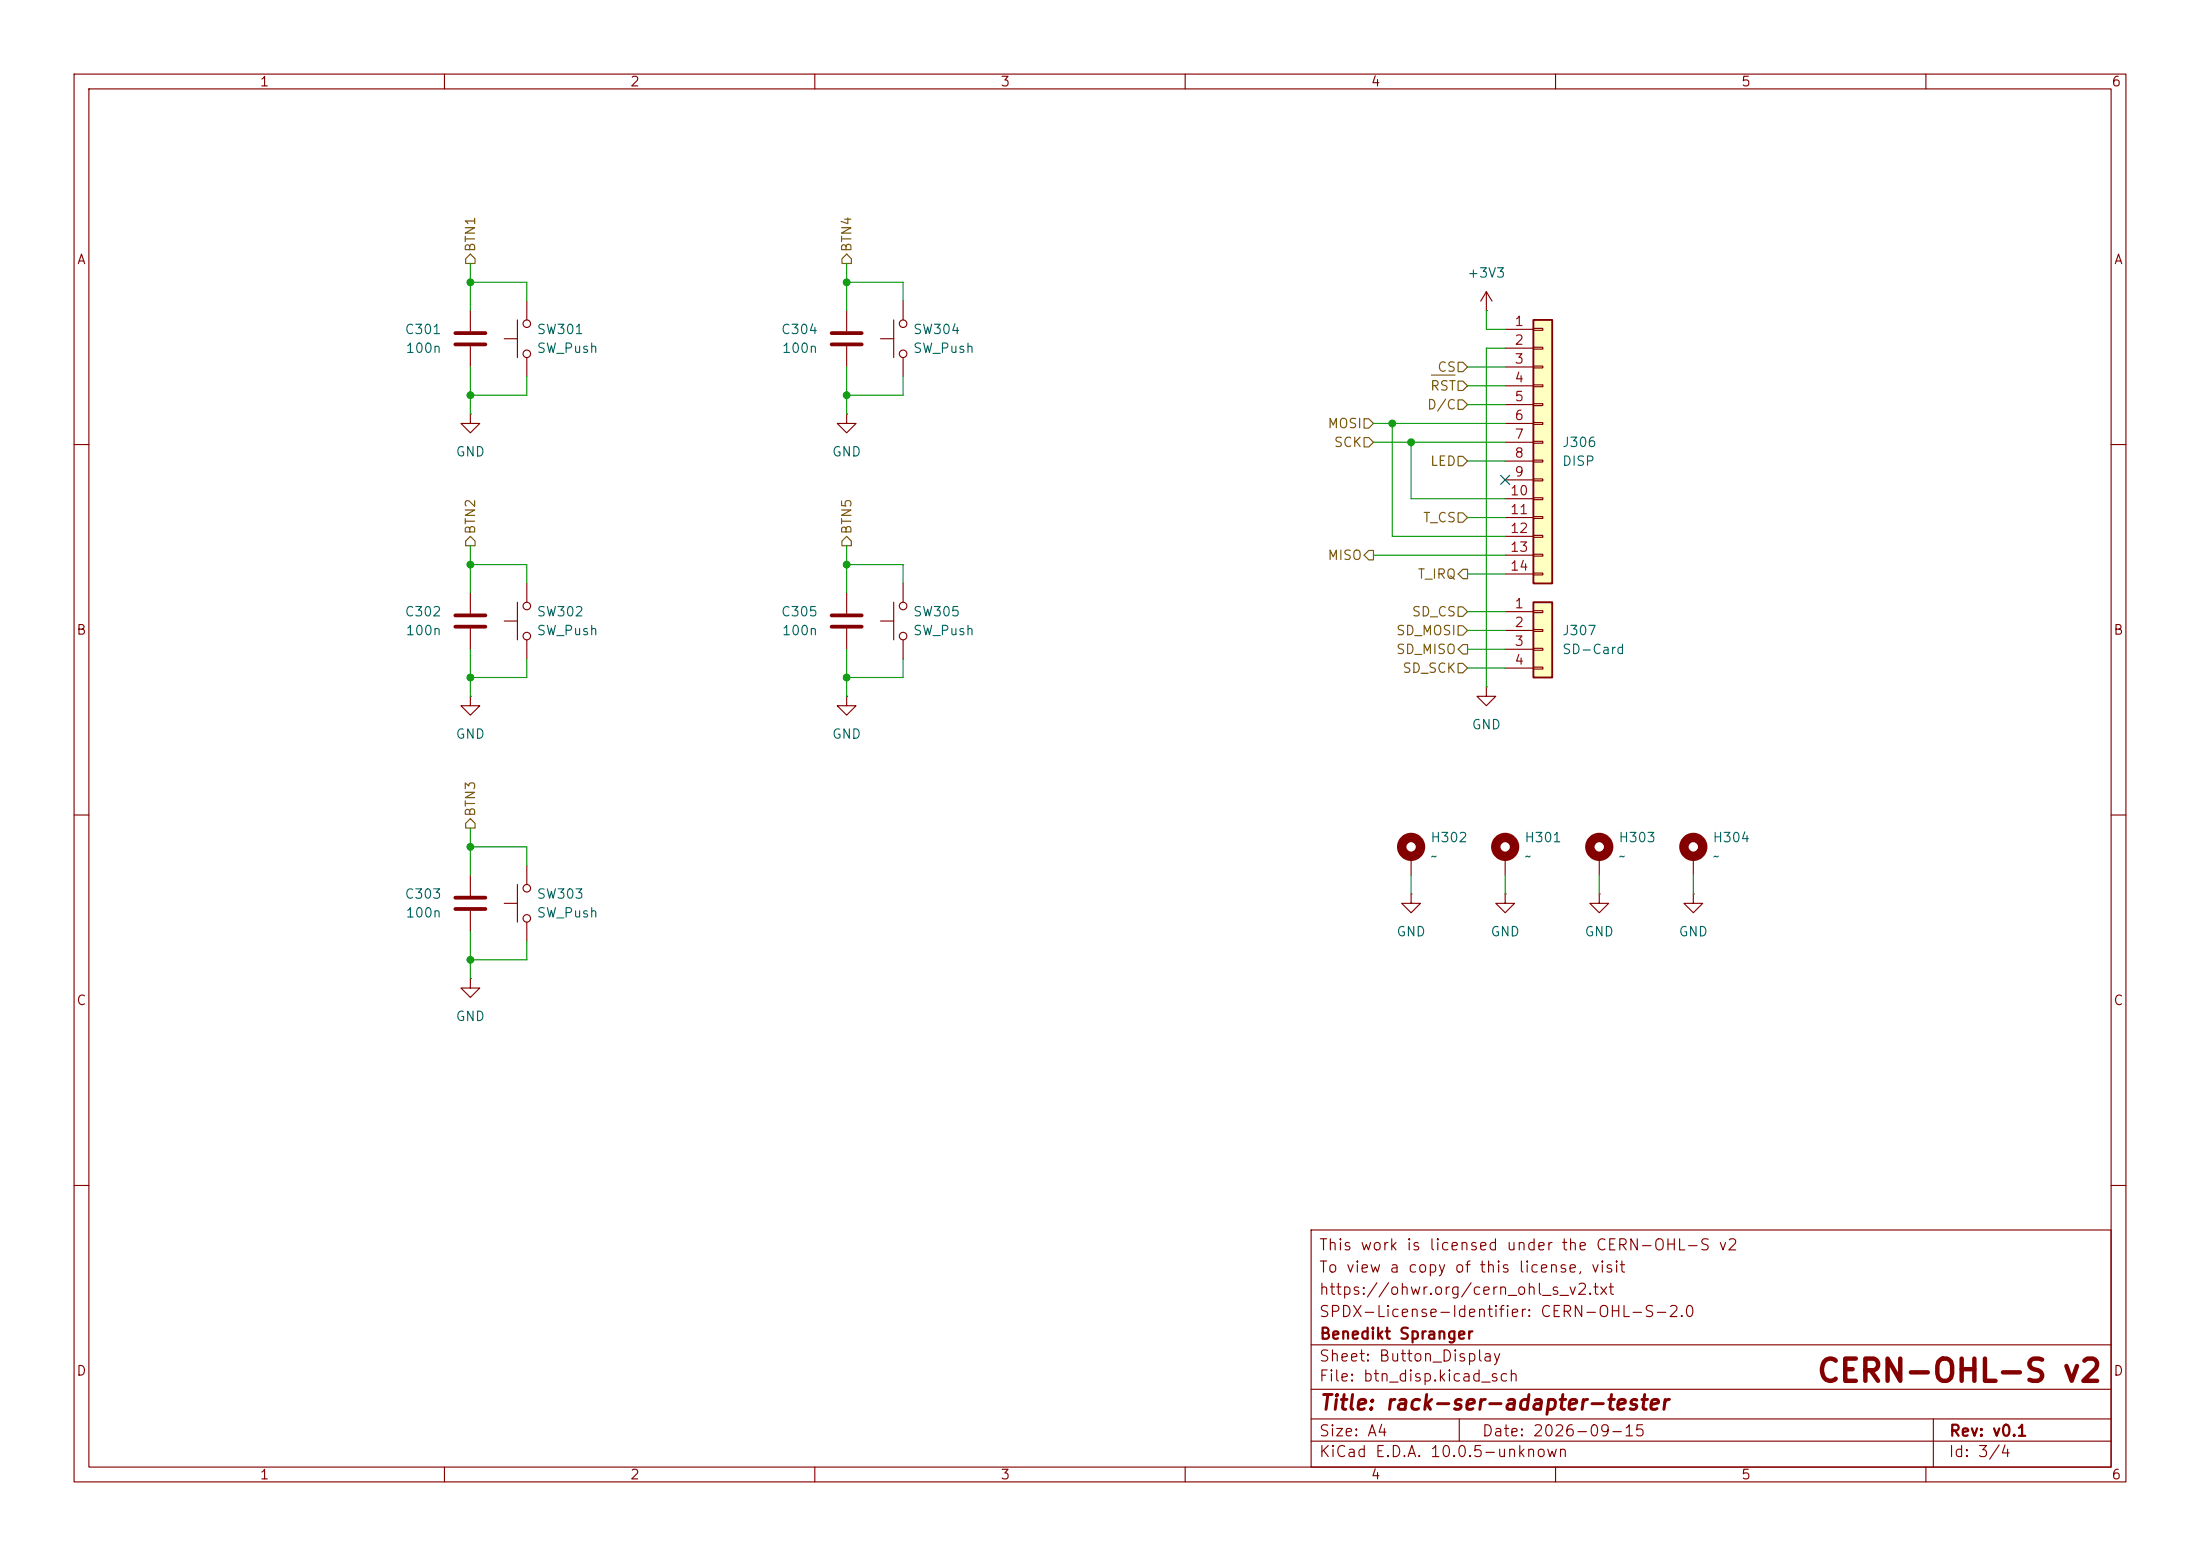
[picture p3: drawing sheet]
<svg xmlns="http://www.w3.org/2000/svg" width="297mm" height="210mm" viewBox="0 0 297 210" stroke-linecap="round" stroke-linejoin="round" font-family="sans-serif">
<g fill="none" stroke="#840000" stroke-width=".15">
<path d="M10 10h277v190h-277zM12 12h273v186h-273zM60 10v2M110 10v2M160 10v2M210 10v2M260 10v2M10 60h2M285 60h2M10 110h2M285 110h2M10 160h2"/>
<path d="M177 166h108v32h-108zM285 160h2M60 198v2M110 198v2M160 198v2M177 194.5h108M177 191.5h108M177 187.5h108M177 181.5h108M197 191.5v3M210 198v2M260 198v2"/>
<path d="M261 191.5v6.5"/>
</g>
<path d="M207 43.2h2.5v35.5h-2.5z" fill="#ffffc2"/>
<path d="M207 43.2h2.5v35.5h-2.5z" fill="none" stroke="#840000" stroke-width=".25"/>
<g fill="none" stroke="#840000" stroke-width=".15">
<path d="M200.7 39.4l-.8 1.2M200.7 39.4l.7 1.2M200.7 39.4v2.5M200.7 41.9h.1M203.2 44.5h3.8M203.2 47h3.8M203.2 49.5h3.8M203.2 52.1h3.8M203.2 54.6h3.8M203.2 57.2h3.8M203.2 59.7h3.8M207 44.3h1.3v.3h-1.3z"/>
<path d="M207 46.9h1.3v.2h-1.3zM207 49.4h1.3v.3h-1.3zM207 51.9h1.3v.3h-1.3zM207 54.5h1.3v.2h-1.3zM207 57h1.3v.3h-1.3zM207 59.6h1.3v.2h-1.3zM203.2 62.2h3.8M203.2 64.8h3.8M203.2 67.3h3.8M203.2 69.9h3.8M203.2 72.4h3.8M203.2 74.9h3.8"/>
<path d="M203.2 77.5h3.8M207 62.1h1.3v.3h-1.3zM207 64.6h1.3v.3h-1.3zM207 67.2h1.3v.2h-1.3zM207 69.7h1.3v.3h-1.3zM207 72.3h1.3v.2h-1.3zM207 74.8h1.3v.3h-1.3zM207 77.3h1.3v.3h-1.3zM200.7 92.7v1.3h1.2l-1.2 1.3-1.3-1.3h1.3M200.7 92.7h.1"/>
</g>
<path d="M207 81.3h2.5v10.1h-2.5z" fill="#ffffc2"/>
<path d="M207 81.3h2.5v10.1h-2.5z" fill="none" stroke="#840000" stroke-width=".25"/>
<g fill="none" stroke="#840000" stroke-width=".15">
<path d="M63.5 55.9v1.3h1.3l-1.3 1.2-1.3-1.2h1.3M63.5 55.9h.1M63.5 41.9v2.8M63.5 46.7v2.8M68.1 45.7h1.7M69.8 43.2v5.1M71.1 40.6v2.6M71.1 48.3v2.5M114.3 55.9v1.3h1.3l-1.3 1.2-1.3-1.2h1.3M114.3 55.9h.1M114.3 41.9v2.8M114.3 46.7v2.8"/>
<path d="M118.9 45.7h1.7M120.6 43.2v5.1M121.9 40.6v2.6M121.9 48.3v2.5M71.1 78.7v2.6M121.9 78.7v2.6M63.5 94v1.3h1.3l-1.3 1.2-1.3-1.2h1.3M63.5 94h.1M63.5 80v2.8M63.5 84.8v2.8M68.1 83.8h1.7M69.8 81.3v5.1"/>
<path d="M71.1 86.4v2.5M114.3 94v1.3h1.3l-1.3 1.2-1.3-1.2h1.3M114.3 94h.1M114.3 80v2.8M114.3 84.8v2.8M118.9 83.8h1.7M120.6 81.3v5.1M121.9 86.4v2.5M203.2 82.6h3.8M203.2 85.1h3.8M203.2 87.6h3.8M203.2 90.2h3.8"/>
<path d="M207 82.4h1.3v.3h-1.3zM207 85h1.3v.2h-1.3zM207 87.5h1.3v.3h-1.3zM207 90h1.3v.3h-1.3zM63.5 118.1v2.8M69.8 119.4v5.1M71.1 116.8v2.6M190.5 115.6v2.5M203.2 115.6v2.5M215.9 115.6v2.5M228.6 115.6v2.5M63.5 132.1v1.3h1.3l-1.3 1.2-1.3-1.2h1.3"/>
<path d="M63.5 132.1h.1M63.5 122.9v2.8M68.1 121.9h1.7M71.1 124.5v2.5M190.5 120.7v1.2h1.3l-1.3 1.3-1.3-1.3h1.3M190.5 120.7h.1M203.2 120.7v1.2h1.3l-1.3 1.3-1.3-1.3h1.3M203.2 120.7h.1M215.9 120.7v1.2h1.3l-1.3 1.3-1.3-1.3h1.3M215.9 120.7h.1M228.6 120.7v1.2h1.3l-1.3 1.3-1.3-1.3h1.3M228.6 120.7h.1"/>
<circle cx="71.1" cy="47.8" r=".51"/>
<circle cx="71.1" cy="43.7" r=".51"/>
<circle cx="121.9" cy="43.7" r=".51"/>
<circle cx="121.9" cy="47.8" r=".51"/>
<circle cx="71.1" cy="85.9" r=".51"/>
<circle cx="71.1" cy="81.8" r=".51"/>
<circle cx="121.9" cy="85.9" r=".51"/>
<circle cx="121.9" cy="81.8" r=".51"/>
<circle cx="71.1" cy="119.9" r=".51"/>
<circle cx="71.1" cy="124" r=".51"/>
</g>
<path d="M61.5 45h4M61.5 46.5h4M112.3 45h4M112.3 46.5h4M61.5 83.1h4M61.5 84.6h4M112.3 83.1h4M112.3 84.6h4M61.5 121.2h4M61.5 122.7h4" fill="none" stroke="#840000" stroke-width=".51"/>
<g fill="none" stroke="#840000" stroke-width="1.3">
<circle cx="190.5" cy="114.3" r="1.27"/>
<circle cx="203.2" cy="114.3" r="1.27"/>
<circle cx="215.9" cy="114.3" r="1.27"/>
<circle cx="228.6" cy="114.3" r="1.27"/>
</g>
<g fill="none" stroke="#725600" stroke-width=".15">
<path d="M63.5 34.3l.6 .6v.7h-1.2v-.7zM113.7 34.9l.6-.6 .6 .6v.7h-1.2zM184.1 56.5h.7l.6 .7-.6 .6h-.7zM184.1 59.1h.7l.6 .6-.6 .6h-.7zM193.2 50.6h3.2M196.8 54h.7l.6 .6-.6 .6h-.7zM196.8 48.9h.7l.6 .6-.6 .7h-.7zM196.8 51.4h.7l.6 .7-.6 .6h-.7zM63.5 72.4l.6 .6v.7h-1.2v-.7zM114.3 72.4l.6 .6v.7h-1.2v-.7zM184.8 74.3h.6v1.3h-.6l-.7-.7zM196.8 69.2h.7l.6 .7-.6 .6h-.7z"/>
<path d="M196.8 61.6h.7l.6 .6-.6 .7h-.7zM197.5 76.8h.6v1.3h-.6l-.7-.6zM196.8 81.9h.7l.6 .7-.6 .6h-.7zM196.8 84.5h.7l.6 .6-.6 .6h-.7zM196.8 89.5h.7l.6 .7-.6 .6h-.7zM197.5 87h.6v1.3h-.6l-.7-.7zM63.5 110.5l.6 .6v.7h-1.2v-.7z"/>
</g>
<g fill="none" stroke="#009600" stroke-width=".15">
<path d="M63.5 38.1h7.6v2.5M63.5 35.6v6.3M114.3 38.1h7.6v2.5M114.3 35.6v6.3M63.5 49.5v6.4M71.1 50.8v2.5h-7.6M114.3 49.5v6.4M121.9 50.8v2.5h-7.6M185.4 57.2h17.8M185.4 59.7h17.8M188 57.2v15.2h15.2M190.5 59.7v7.6h12.7"/>
<path d="M198.1 49.5h5.1M198.1 54.6h5.1M198.1 52.1h5.1M200.7 41.9v2.6h2.5M203.2 47h-2.5v45.7M63.5 76.2h7.6v2.5M63.5 73.7v6.3M114.3 76.2h7.6v2.5M114.3 73.7v6.3M185.4 74.9h17.8M198.1 69.9h5.1M198.1 77.5h5.1"/>
<path d="M198.1 62.2h5.1M63.5 87.6v6.4M71.1 88.9v2.5h-7.6M114.3 87.6v6.4M121.9 88.9v2.5h-7.6M198.1 90.2h5.1M198.1 82.6h5.1M198.1 87.6h5.1M198.1 85.1h5.1M63.5 114.3h7.6v2.5M63.5 111.8v6.3M190.5 118.1v2.6"/>
<path d="M203.2 118.1v2.6M215.9 118.1v2.6M228.6 118.1v2.6M63.5 125.7v6.4M71.1 127v2.5h-7.6"/>
</g>
<path d="M202.6 64.2l1.2 1.2M203.8 64.2l-1.2 1.2" fill="none" stroke="#000084" stroke-width=".15"/>
<g fill="#009600" stroke="#009600" stroke-width=".14">
<circle cx="114.3" cy="91.4" r=".46"/>
<circle cx="63.5" cy="129.5" r=".46"/>
<circle cx="63.5" cy="91.4" r=".46"/>
<circle cx="63.5" cy="114.3" r=".46"/>
<circle cx="114.3" cy="53.3" r=".46"/>
<circle cx="114.3" cy="76.2" r=".46"/>
<circle cx="188" cy="57.2" r=".46"/>
<circle cx="63.5" cy="53.3" r=".46"/>
<circle cx="63.5" cy="38.1" r=".46"/>
<circle cx="114.3" cy="38.1" r=".46"/>
<circle cx="63.5" cy="76.2" r=".46"/>
<circle cx="190.5" cy="59.7" r=".46"/>
</g>
<text font-size="3" fill="#840000" x="245.1" y="187.3">CERN-OHL-S v2</text>
<text font-size="2" fill="#840000" x="178" y="190.8">Title: rack-ser-adapter-tester</text>
<g font-size="1.5" fill="#840000">
<text x="178" y="172.1">To view a copy of this license, visit</text>
<text x="178" y="169.1">This work is licensed under the CERN-OHL-S v2</text>
<text x="178" y="178.1">SPDX-License-Identifier: CERN-OHL-S-2.0</text>
<text x="178" y="175.1">https://ohwr.org/cern_ohl_s_v2.txt</text>
<text x="178" y="184.1">Sheet: Button_Display</text>
<text x="178" y="181.1">Benedikt Spranger</text>
<text x="178" y="186.8">File: btn_disp.kicad_sch</text>
<text x="178" y="197">KiCad E.D.A. 10.0.5-unknown</text>
<text x="178" y="194.2">Size: A4</text>
<text x="200" y="194.2">Date: 2026-09-15</text>
<text x="263" y="197">Id: 3/4</text>
<text x="263" y="194.2">Rev: v0.1</text>
</g>
<g font-size="1.3" fill="#840000">
<text x="35" y="12">1</text>
<text x="85" y="12">2</text>
<text x="135" y="12">3</text>
<text x="185" y="12">4</text>
<text x="235" y="12">5</text>
<text x="285" y="12">6</text>
<text x="10.3" y="36">A</text>
<text x="285.3" y="36">A</text>
<text x="10.2" y="86">B</text>
<text x="285.2" y="86">B</text>
<text x="10.2" y="136">C</text>
<text x="285.2" y="136">C</text>
<text x="10.2" y="186">D</text>
<text x="285.2" y="186">D</text>
<text x="35" y="200">1</text>
<text x="85" y="200">2</text>
<text x="135" y="200">3</text>
<text x="185" y="200">4</text>
<text x="235" y="200">5</text>
<text x="285" y="200">6</text>
</g>
<g font-size="1.3" fill="#725600">
<text x="64.5" y="34.1" transform="rotate(-90 64.5 34.1)">BTN1</text>
<text x="115.3" y="34.1" transform="rotate(-90 115.3 34.1)">BTN4</text>
<text x="193" y="53">RST</text>
<text x="194" y="50.5">CS</text>
<text x="179.1" y="58.1">MOSI</text>
<text x="192.6" y="55.6">D/C</text>
<text x="180" y="60.7">SCK</text>
<text x="193" y="63.2">LED</text>
<text x="192" y="70.8">T_CS</text>
<text x="64.5" y="72.2" transform="rotate(-90 64.5 72.2)">BTN2</text>
<text x="115.3" y="72.2" transform="rotate(-90 115.3 72.2)">BTN5</text>
<text x="179.1" y="75.9">MISO</text>
<text x="190.5" y="83.5">SD_CS</text>
<text x="191.3" y="78.4">T_IRQ</text>
<text x="188.4" y="88.6">SD_MISO</text>
<text x="188.4" y="86.1">SD_MOSI</text>
<text x="189.2" y="91.1">SD_SCK</text>
<text x="64.5" y="110.3" transform="rotate(-90 64.5 110.3)">BTN3</text>
</g>
<g font-size="1.3" fill="#006464">
<text x="198" y="37.8">+3V3</text>
<text x="54.6" y="45.4">C301</text>
<text x="54.7" y="48">100n</text>
<text x="72.4" y="45.4">SW301</text>
<text x="72.4" y="48">SW_Push</text>
<text x="105.4" y="45.4">C304</text>
<text x="105.5" y="48">100n</text>
<text x="123.2" y="45.4">SW304</text>
<text x="123.2" y="48">SW_Push</text>
<text x="61.4" y="61.9">GND</text>
<text x="112.2" y="61.9">GND</text>
<text x="210.8" y="60.7">J306</text>
<text x="210.8" y="63.2">DISP</text>
<text x="54.6" y="83.5">C302</text>
<text x="72.4" y="83.5">SW302</text>
<text x="105.4" y="83.5">C305</text>
<text x="123.2" y="83.5">SW305</text>
<text x="54.7" y="86.1">100n</text>
<text x="72.4" y="86.1">SW_Push</text>
<text x="105.5" y="86.1">100n</text>
<text x="123.2" y="86.1">SW_Push</text>
<text x="210.8" y="86.1">J307</text>
<text x="210.8" y="88.6">SD-Card</text>
<text x="61.4" y="100">GND</text>
<text x="112.2" y="100">GND</text>
<text x="198.6" y="98.8">GND</text>
<text x="193" y="114">H302</text>
<text x="205.7" y="114">H301</text>
<text x="218.4" y="114">H303</text>
<text x="231.1" y="114">H304</text>
<text x="193" y="116.5">~</text>
<text x="205.7" y="116.5">~</text>
<text x="218.4" y="116.5">~</text>
<text x="231.1" y="116.5">~</text>
<text x="54.6" y="121.6">C303</text>
<text x="54.7" y="124.2">100n</text>
<text x="72.4" y="121.6">SW303</text>
<text x="72.4" y="124.2">SW_Push</text>
<text x="188.4" y="126.7">GND</text>
<text x="201.1" y="126.7">GND</text>
<text x="213.8" y="126.7">GND</text>
<text x="226.5" y="126.7">GND</text>
<text x="61.4" y="138.1">GND</text>
</g>
<g font-size="1.3" fill="#a90000">
<text x="204.4" y="44.3">1</text>
<text x="204.4" y="46.9">2</text>
<text x="204.4" y="49.4">3</text>
<text x="204.4" y="51.9">4</text>
<text x="204.4" y="54.5">5</text>
<text x="204.4" y="57">6</text>
<text x="204.4" y="59.6">7</text>
<text x="204.4" y="62.1">8</text>
<text x="204.4" y="64.6">9</text>
<text x="203.8" y="67.2">10</text>
<text x="203.8" y="69.7">11</text>
<text x="203.8" y="72.3">12</text>
<text x="203.8" y="74.8">13</text>
<text x="203.8" y="77.3">14</text>
<text x="204.4" y="82.4">1</text>
<text x="204.4" y="85">2</text>
<text x="204.4" y="87.5">3</text>
<text x="204.4" y="90">4</text>
</g>
</svg>
